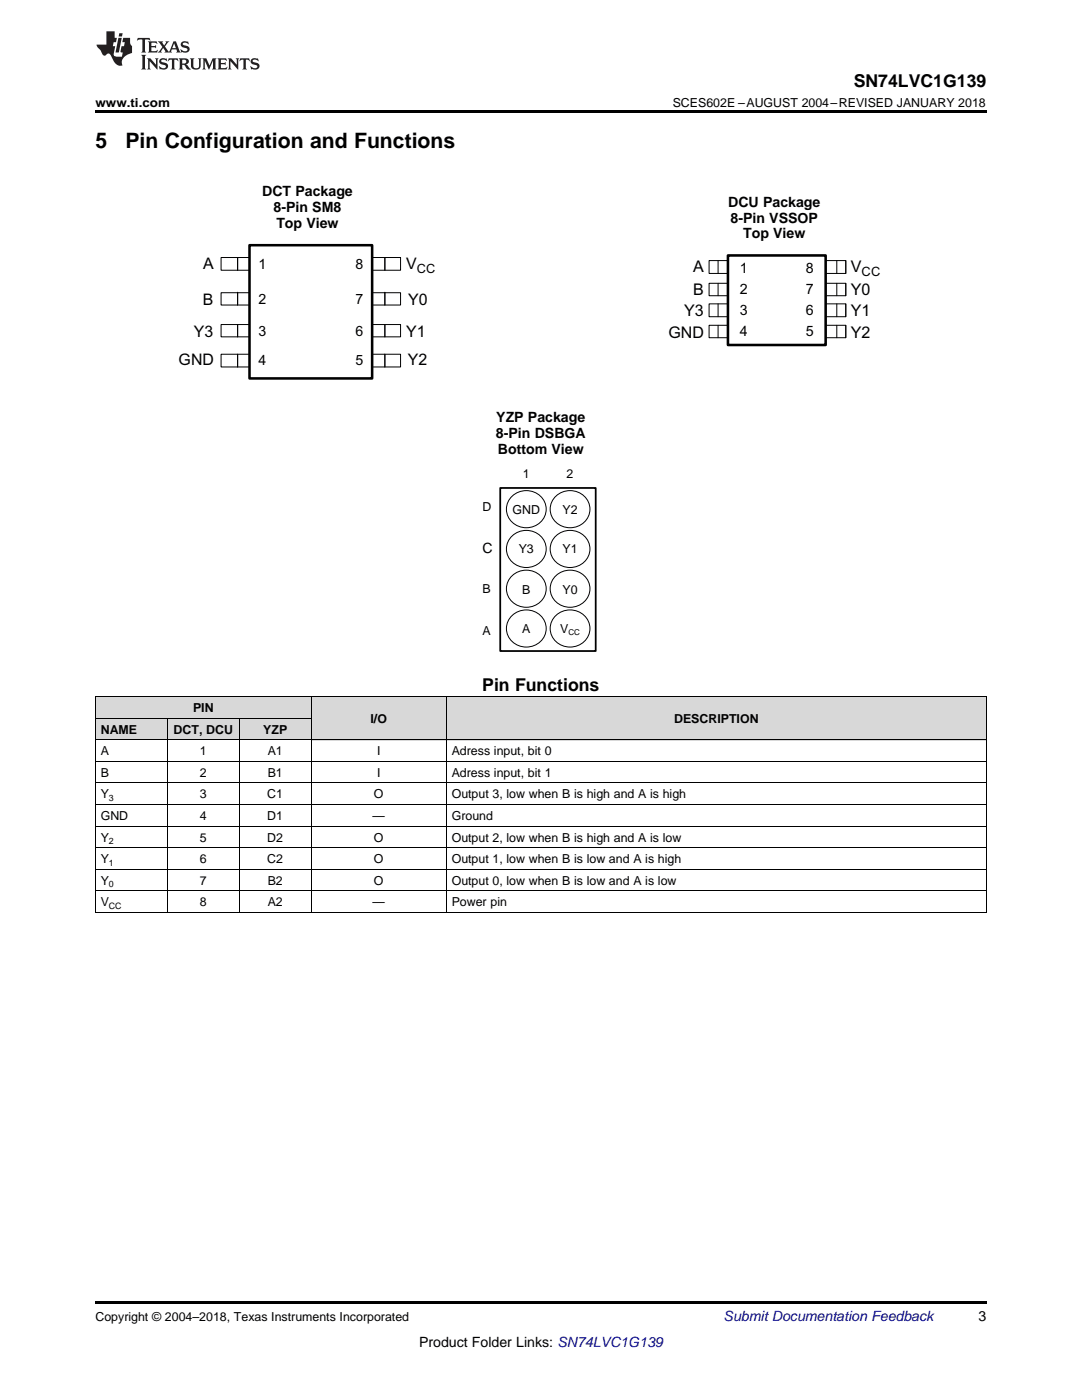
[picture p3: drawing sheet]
<svg xmlns="http://www.w3.org/2000/svg" width="216mm" height="279mm" viewBox="0 0 216 279" stroke-linecap="round" stroke-linejoin="round" font-family="sans-serif">
<g fill="#d8d8d8">
<path d="M62.1 139.1h27v8.6h-27z"/>
<path d="M89.1 139.1h107.7v8.6h-107.7z"/>
<path d="M19 143.4h14.4v4.3h-14.4z"/>
<path d="M33.4 143.4h14.4v4.3h-14.4z"/>
<path d="M47.8 143.4h14.3v4.3h-14.3z"/>
<path d="M19 139.1h14.4v4.3h-14.4z"/>
<path d="M33.4 139.1h14.4v4.3h-14.4z"/>
<path d="M47.8 139.1h14.3v4.3h-14.3z"/>
</g>
<path d="M19 182.1h.2zM47.7 182.1h.1zM62 182.1h.1zM89 182.1h.1zM196.7 182.1h.1zM19 259.7h177.8v.5h-177.8z" fill="#000"/>
<g fill="none" stroke="#000" stroke-width=".2">
<path d="M19 139h177.8M19.1 139.1v43M62.1 139.1v43M89 139.1v43M196.8 139.1v43M19 156.3h177.8M19 152h177.8M19 147.7h177.8M19 143.4h43.1M33.4 143.4v38.7M47.7 143.4v38.7M19 177.8h177.8"/>
<path d="M19 173.5h177.8M19 169.2h177.8M19 164.9h177.8M19 160.6h177.8M19 182.1h177.8"/>
</g>
<path d="M99.8 97.4h19.1v32.5h-19.1z" fill-rule="evenodd" fill="#fff"/>
<path d="M99.8 97.4h19.1v32.5h-19.1z" fill="none" stroke="#000" stroke-width=".35"/>
<g fill="none" stroke="#000" stroke-width=".2">
<path d="M44.1 58.4h35.8v2.5h-35.8zM44.1 51.4h35.8v2.5h-35.8zM47.4 51.4v2.5M47.4 58.3v2.6M76.8 51.4v2.5M76.8 58.3v2.6M44.1 64.8h35.8v2.4h-35.8zM44.1 70.7h35.8v2.5h-35.8zM47.4 64.8v2.4M47.4 70.7v2.5M76.8 64.8v2.4M76.8 70.7v2.5"/>
<path d="M102.2 99a4 4 0 0 1 4.6-.7 4 4 0 0 1 2.1 4.1 4 4 0 0 1-4.2 2.9 4 4 0 0 1-3.7-3.7 3.6 3.6 0 0 1 1.2-2.6zM110.9 99a4 4 0 0 1 4.6-.7 4 4 0 0 1 2.1 4.1 4 4 0 0 1-4.2 2.9 4 4 0 0 1-3.6-3.7 3.6 3.6 0 0 1 1.1-2.6zM102.2 106.9a4 4 0 0 1 4.6-.7 4 4 0 0 1 2.1 4.1 4 4 0 0 1-4.2 2.9 4 4 0 0 1-3.7-3.6 3.6 3.6 0 0 1 1.2-2.7zM102.2 114.9a4 4 0 0 1 4.6-.7 4 4 0 0 1 2.1 4 4 4 0 0 1-4.2 3 4 4 0 0 1-3.7-3.7 3.6 3.6 0 0 1 1.2-2.6zM110.9 106.9a4 4 0 0 1 4.6-.7 4 4 0 0 1 2.1 4.1 4 4 0 0 1-4.2 2.9 4 4 0 0 1-3.6-3.6 3.6 3.6 0 0 1 1.1-2.7zM110.9 114.9a4 4 0 0 1 4.6-.7 4 4 0 0 1 2.1 4 4 4 0 0 1-4.2 3 4 4 0 0 1-3.6-3.7 3.6 3.6 0 0 1 1.1-2.6zM102.2 122.8a4 4 0 0 1 4.6-.7 4 4 0 0 1 2.1 4.1 4 4 0 0 1-4.2 2.9 4 4 0 0 1-3.7-3.7 3.6 3.6 0 0 1 1.2-2.6zM110.9 122.8a4 4 0 0 1 4.6-.7 4 4 0 0 1 2.1 4.1 4 4 0 0 1-4.2 2.9 4 4 0 0 1-3.6-3.7 3.6 3.6 0 0 1 1.1-2.6z"/>
</g>
<path d="M49.8 48.9h24.5v26.6h-24.5z" fill-rule="evenodd" fill="#fff"/>
<path d="M49.8 48.9h24.5v26.6h-24.5z" fill="none" stroke="#000" stroke-width=".51"/>
<g fill="none" stroke="#000" stroke-width=".2">
<path d="M141.5 56.5h27.3v2.5h-27.3zM141.5 52h27.3v2.6h-27.3zM143.3 56.5v2.5M167 56.5v2.5M168.8 56.5v2.5M141.5 64.9h27.3v2.5h-27.3zM141.5 60.6h27.3v2.6h-27.3zM143.3 60.6v2.6M143.3 64.9v2.5M167 60.6v2.6M167 64.9v2.5M168.8 60.6v2.6"/>
<path d="M168.8 64.9v2.5"/>
</g>
<path d="M145.3 51h19.4v17.9h-19.4z" fill-rule="evenodd" fill="#fff"/>
<path d="M145.3 51h19.4v17.9h-19.4z" fill="none" stroke="#000" stroke-width=".51"/>
<path d="M143.3 52v2.6M167 52v2.6M168.8 52v2.6" fill="none" stroke="#000" stroke-width=".2"/>
<path d="M19 22h177.8v.5h-177.8z" fill="#000"/>
<g fill="#231f20">
<path d="M27.5 7.6l-.1 .5 .4-.2h.6v.1v2.1l-.2 .4h1l-.3-.4v-2.1l.1-.1h.5l.5 .2-.2-.5zM29.5 8.3l.2 .3v1.5l-.2 .4h1.8l.2-.6a1.04 1.04 0 0 1-1.3 .2v-.7h.6l.3 .2v-.6l-.3 .2h-.6v-.6l.8-.1 .4 .3-.2-.5zM31.5 8.3l.9 1.1-.9 1.1h.8l-.2-.2 .5-.7 .4 .7-.2 .2h1.5l-.1-.2 .1-.4h.9l.1 .4-.2 .2h1l-.3-.3-.7-1.9h-.5l-.9 2-.8-1 .9-1h-.8l.1 .3-.3 .5-.4-.6 .2-.2zM34.7 8.6l.4 1h-.7zM36.3 8.4a.63 .63 0 0 0-.2 .7 .63 .63 0 0 0 .6 .4l.6 .2 .1 .2a.75 .75 0 0 1-.7 .4 .75 .75 0 0 1-.6-.5l.1 .7 .1-.1a1.11 1.11 0 0 0 1.5-.6 1.13 1.13 0 0 0-1.2-.8l-.1-.4a1.04 1.04 0 0 1 1.2 .2l-.2-.5-.1 .1-.5-.2zM28.2 10.9l.2 .4v2.2l-.2 .4h1l-.3-.4v-2.2l.3-.4zM29.3 11.6l.3 .4v1.5l-.3 .4h.8l-.2-.4v-1.3l1.5 1.7v-1.9l.2-.4h-.7l.2 .4v.9l-1.1-1.3zM32 11.8a.62 .62 0 0 0-.2 .7 .62 .62 0 0 0 .6 .4l.6 .1 .1 .3a.76 .76 0 0 1-.7 .3 .76 .76 0 0 1-.6-.4l.1 .7 .1-.1a1.11 1.11 0 0 0 1.5-.6 1.13 1.13 0 0 0-1.2-.8l-.1-.4a1.04 1.04 0 0 1 1.2 .2l-.2-.6-.1 .1-.5-.1zM33.7 11.6l-.2 .6a.61 .61 0 0 1 .8-.3v1.6l-.2 .4h.9l-.2-.4v-1.6a.63 .63 0 0 1 .8 .3l-.2-.6zM35.6 11.6l.3 .4v1.5l-.3 .4h1l-.2-.2v-.8l.5 .2a.76 .76 0 0 0 1.2 .7l-1-1a.58 .58 0 0 0 .6-.5 .58 .58 0 0 0-.5-.6zM36.4 11.9h.1a.45 .45 0 0 1 .5 .1 .45 .45 0 0 1 .1 .5l-.7 .2zM37.9 11.6l.2 .2a2.17 2.17 0 0 0 .3 1.9 .99 .99 0 0 0 1.6-.6v-1.1l.2-.4h-.7l.2 .2a1.92 1.92 0 0 1-.2 1.8 .6 .6 0 0 1-.9-.5v-1.1l.2-.4zM40.4 11.6l.2 .4v1.5l-.2 .4h.7l-.2-.4v-1.4l.8 1.8 .8-1.8v1.4l-.2 .4h.9l-.2-.4v-1.5l.2-.4h-.8l-.6 1.5-.6-1.5zM43.4 11.6l.2 .4v1.5l-.2 .4h1.8l.2-.6a1.04 1.04 0 0 1-1.3 .1v-.6h.5l.4 .2v-.6l-.4 .2h-.5v-.7h.8l.3 .3-.1-.6zM45.5 11.6l.2 .4v1.5l-.2 .4h.7l-.2-.4v-1.3l1.5 1.7v-1.9l.2-.4h-.7l.2 .4v.9l-1.1-1.3zM47.9 11.6l-.1 .6a.61 .61 0 0 1 .8-.3v1.6l-.3 .4h1l-.3-.4 .1-1.6a.63 .63 0 0 1 .7 .3l-.1-.6zM50.2 11.8a.62 .62 0 0 0-.2 .7 .62 .62 0 0 0 .6 .4l.6 .1 .2 .3a.76 .76 0 0 1-.8 .3 .76 .76 0 0 1-.6-.4l.1 .7 .2-.1a1.11 1.11 0 0 0 1.5-.6 1.13 1.13 0 0 0-1.3-.8l-.1-.4a1.04 1.04 0 0 1 1.2 .2l-.1-.6-.2 .1-.5-.1z"/>
<path d="M21.2 6.3v2.6h-1.9l.1 .4 .7 .9a.91 .91 0 0 0 1 .8 .56 .56 0 0 1 .5-.3 .56 .56 0 0 1 .5 .3l.4 .8a1.53 1.53 0 0 0 1.9 1.2 1.54 1.54 0 0 1 1-2.1l.9-.3v-1.4a1.52 1.52 0 0 1-.3-1.6h-1.4l-.2 .8h.5l-.2 .8h-.4l-.2 1v.2l.4 .1-.2 .8a1.93 1.93 0 0 1-1.6-.3l.3-1.8h-.5l.2-.8h.4l.2-.8h-.4v-1.3zM23.6 7.6l-.6 2.9h.7l.6-2.9zM23.8 6.6l-.1 .7h.6l.2-.7z"/>
</g>
<g font-size="4.2">
<text x="19" y="29.6">5</text>
<text x="25" y="29.6">Pin Configuration and Functions</text>
</g>
<g font-size="3.5">
<text x="170.4" y="17.3">SN74LVC1G139</text>
<text x="96.2" y="137.8">Pin Functions</text>
</g>
<g font-size="3.2">
<text x="40.6" y="53.8">A</text>
<text x="81" y="53.8">V</text>
<text x="138.3" y="54.3">A</text>
<text x="138.3" y="58.8">B</text>
<text x="169.8" y="54.3">V</text>
<text x="169.8" y="58.8">Y0</text>
<text x="40.5" y="60.9">B</text>
<text x="81.5" y="60.9">Y0</text>
<text x="136.5" y="63">Y3</text>
<text x="169.8" y="63">Y1</text>
<text x="38.7" y="67.2">Y3</text>
<text x="81" y="67.2">Y1</text>
<text x="133.4" y="67.4">GND</text>
<text x="169.8" y="67.4">Y2</text>
<text x="35.6" y="72.9">GND</text>
<text x="81.4" y="72.9">Y2</text>
</g>
<g font-size="2.9">
<text x="147.6" y="58.6">2</text>
<text x="147.6" y="54.4">1</text>
<text x="160.8" y="58.6">7</text>
<text x="160.8" y="54.4">8</text>
<text x="147.6" y="62.8">3</text>
<text x="160.8" y="62.8">6</text>
<text x="147.6" y="67.1">4</text>
<text x="160.8" y="67.1">5</text>
</g>
<g font-size="2.8">
<text x="52.3" y="39.1">DCT Package</text>
<text x="145.3" y="41.2">DCU Package</text>
<text x="54.6" y="42.3">8-Pin SM8</text>
<text x="55.1" y="45.4">Top View</text>
<text x="145.8" y="44.4">8-Pin VSSOP</text>
<text x="148.3" y="47.6">Top View</text>
<text x="51.6" y="53.7">1</text>
<text x="71" y="53.7">8</text>
<text x="51.6" y="60.6">2</text>
<text x="71" y="60.6">7</text>
<text x="51.6" y="67">3</text>
<text x="71" y="67.1">6</text>
<text x="51.6" y="72.8">4</text>
<text x="71" y="72.8">5</text>
<text x="99" y="87.4">8-Pin DSBGA</text>
<text x="99" y="84.2">YZP Package</text>
<text x="99.3" y="90.6">Bottom View</text>
<text x="96.3" y="110.3">C</text>
<text x="195.3" y="263.6">3</text>
<text x="83.6" y="268.9">Product Folder Links: SN74LVC1G139</text>
</g>
<text font-size="2.8" fill="#0000c8" x="144.4" y="263.6">Submit Documentation Feedback</text>
<text font-size="2.6" x="171.9" y="55">CC</text>
<g font-size="2.5">
<text x="19" y="21.4">www.ti.com</text>
<text x="134.2" y="21.4">SCES602E –AUGUST 2004–REVISED JANUARY 2018</text>
<text x="83.1" y="54.4">CC</text>
<text x="104.3" y="95.3">1</text>
<text x="113.1" y="95.3">2</text>
<text x="96.3" y="101.9">D</text>
<text x="102.3" y="102.5">GND</text>
<text x="112.2" y="102.5">Y2</text>
<text x="103.5" y="110.4">Y3</text>
<text x="112.2" y="110.4">Y1</text>
<text x="96.3" y="118.4">B</text>
<text x="104.2" y="118.5">B</text>
<text x="112.2" y="118.5">Y0</text>
<text x="96.3" y="126.7">A</text>
<text x="104.2" y="126.3">A</text>
<text x="111.8" y="126.3">V</text>
<text x="38.5" y="142.1">PIN</text>
<text x="20.1" y="146.4">NAME</text>
<text x="34.6" y="146.4">DCT, DCU</text>
<text x="52.5" y="146.4">YZP</text>
<text x="73.9" y="144.3">I/O</text>
<text x="134.5" y="144.3">DESCRIPTION</text>
<text x="20.1" y="150.7">A</text>
<text x="20.1" y="155">B</text>
<text x="39.9" y="150.7">1</text>
<text x="39.9" y="155">2</text>
<text x="53.4" y="150.7">A1</text>
<text x="53.4" y="155">B1</text>
<text x="75.2" y="150.7">I</text>
<text x="75.2" y="155">I</text>
<text x="90.1" y="150.7">Adress input, bit 0</text>
<text x="90.1" y="155">Adress input, bit 1</text>
<text x="20.1" y="159.3">Y</text>
<text x="39.9" y="159.3">3</text>
<text x="53.3" y="159.3">C1</text>
<text x="74.6" y="159.3">O</text>
<text x="90.1" y="159.3">Output 3, low when B is high and A is high</text>
<text x="20.1" y="163.7">GND</text>
<text x="20.1" y="168">Y</text>
<text x="39.9" y="163.7">4</text>
<text x="39.9" y="168">5</text>
<text x="53.3" y="163.7">D1</text>
<text x="53.3" y="168">D2</text>
<text x="74.3" y="163.7">—</text>
<text x="74.6" y="168">O</text>
<text x="90.1" y="163.7">Ground</text>
<text x="90.1" y="168">Output 2, low when B is high and A is low</text>
<text x="20.1" y="172.3">Y</text>
<text x="39.9" y="172.3">6</text>
<text x="53.3" y="172.3">C2</text>
<text x="74.6" y="172.3">O</text>
<text x="90.1" y="172.3">Output 1, low when B is low and A is high</text>
<text x="20.1" y="176.6">Y</text>
<text x="39.9" y="176.6">7</text>
<text x="53.4" y="176.6">B2</text>
<text x="74.6" y="176.6">O</text>
<text x="90.1" y="176.6">Output 0, low when B is low and A is low</text>
<text x="20.1" y="180.9">V</text>
<text x="39.9" y="180.9">8</text>
<text x="53.4" y="180.9">A2</text>
<text x="74.3" y="180.9">—</text>
<text x="90.1" y="180.9">Power pin</text>
<text x="19" y="263.6">Copyright © 2004–2018, Texas Instruments Incorporated</text>
</g>
<g font-size="1.8">
<text x="21.7" y="159.8">3</text>
<text x="21.7" y="168.5">2</text>
<text x="21.7" y="172.8">1</text>
<text x="21.7" y="177.1">0</text>
<text x="21.7" y="181.4">CC</text>
</g>
<text font-size="1.6" x="113.4" y="126.6">CC</text>
</svg>
